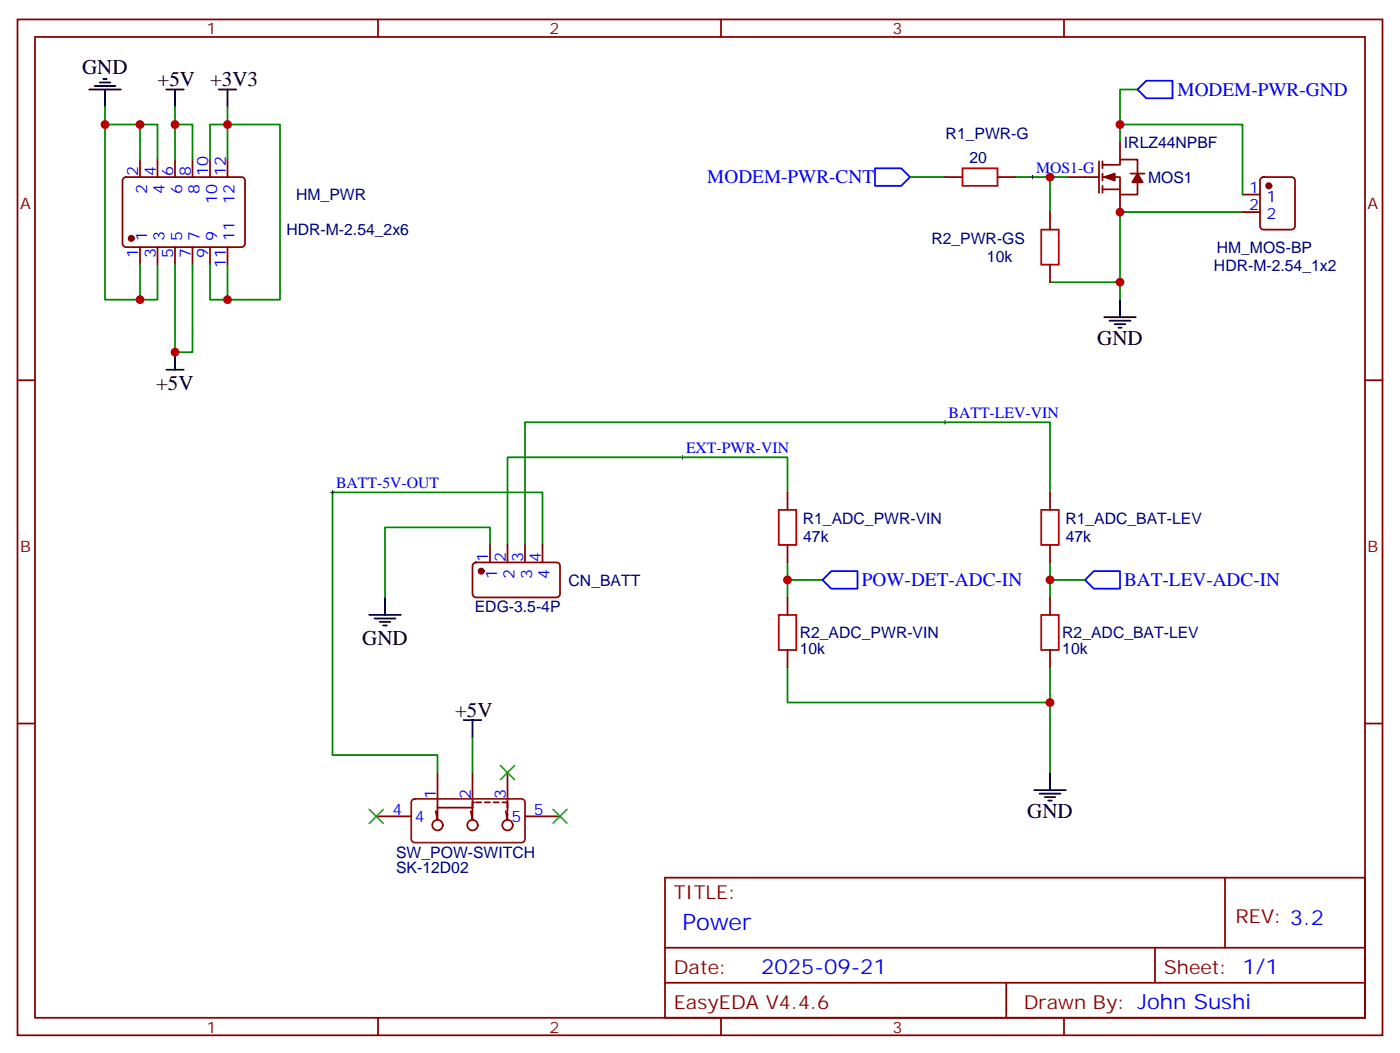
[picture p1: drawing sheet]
<svg xmlns="http://www.w3.org/2000/svg" width="282mm" height="212mm" viewBox="0 0 282 212" stroke-linecap="round" stroke-linejoin="round" font-family="sans-serif">
<g fill="none" stroke="#870000" stroke-width=".35">
<path d="M3.5 3.9h275.2v204.6h-275.2zM7.1 7.4h268.1v197.6h-268.1zM76.2 3.9v3.5M145.3 3.9v3.5M214.5 3.9v3.5M24.9 35.9l.5-.2h23.3a.71 .71 0 0 1 .7 .7v12.7a.76 .76 0 0 1-.7 .7h-23.3a.76 .76 0 0 1-.7-.7v-12.7zM28.2 32.1v3.6M31.7 32.1v3.6M35.3 32.1v3.6M38.8 32.1v3.6M42.3 32.1v3.6M45.9 32.1v3.6"/>
<path d="M190.5 35.7h3.5M201.1 35.7h3.5M215.2 35.7h6.3M221.5 32.5v6.3M222.2 33.2h3.6v-1.1h3.5v2.9M222.2 35.7h3.6v3.5h3.5v-2.5M222.2 38.1h3.6M222.2 32.5v1.4M222.2 35v1.4M222.2 37.4v1.4M225.8 28.6v3.5M225.8 39.2v3.5"/>
<path d="M227.9 35h2.8M250.5 39.2h3.5M254.2 35.9l.5-.2h5.6a.71 .71 0 0 1 .8 .7v9.1a.76 .76 0 0 1-.8 .7h-5.6a.76 .76 0 0 1-.7-.7v-9.1zM28.2 49.8v3.5M31.7 49.8v3.5M35.3 49.8v3.5M38.8 49.8v3.5M42.3 49.8v3.5M45.9 49.8v3.5M211.7 42.7v3.5M211.7 53.3v3.5M250.5 42.7h3.5"/>
<path d="M3.5 76.6h3.6M275.2 76.6h3.5M158.7 99.2v3.5M211.7 99.2v3.5M95.5 113.5l.5-.2h16.2a.71 .71 0 0 1 .7 .7v5.6a.76 .76 0 0 1-.7 .7h-16.2a.76 .76 0 0 1-.8-.7v-5.6zM98.8 109.7v3.6M102.3 109.7v3.6M105.8 109.7v3.6M109.4 109.7v3.6M158.7 109.7v3.6M211.7 109.7v3.6M158.7 120.3v3.6"/>
<path d="M158.7 130.9v3.5M211.7 120.3v3.6M211.7 130.9v3.5M3.5 145.7h3.6M88.2 155.6v7.1M95.2 155.6v7.1v-1.1h.4M102.3 155.6v7.8M275.2 145.7h3.5M75.8 164.4h7.1M88.2 162.7v2.4l-.4-1.7M88.2 162.7h7v2.4l-.3-1.7M96 161.6h1"/>
<path d="M97.7 161.6h1.1M99.5 161.6h1M101.2 161.6h1.1v1.1M102 163.4l.3 1.7v-.3M102.3 163.7v.7M105.8 164.4h7.1M134.1 176.8h141.1v28.2h-141.1zM246.9 176.8v14.1M134.1 190.9h141.1M134.1 197.9h141.1M202.8 197.9v7.1M232.8 190.9v7"/>
<path d="M76.2 205v3.5M145.3 205v3.5M214.5 205v3.5"/>
<circle cx="88.2" cy="166.2" r="1.06"/>
<circle cx="95.2" cy="166.2" r="1.06"/>
<circle cx="102.3" cy="166.2" r="1.06"/>
</g>
<g fill="none" stroke="#000" stroke-width=".35">
<path d="M18 18h6.3M19 17.3h4.3M20.1 16.6h2.1M20.8 15.9h.7M21.2 18v3.6M33.5 18h3.5M35.3 18v3.6M44.1 18h3.5M45.9 18v3.6M33.5 74.5h3.5M35.3 70.9v3.6M222.6 63.9h6.4"/>
<path d="M223.7 64.6h4.2M224.7 65.3h2.1M225.4 66h.7M225.8 60.4v3.5M74.4 123.9h6.4M75.5 124.6h4.2M76.6 125.3h2.1M77.3 126h.7M77.6 120.3v3.6M93.5 145h3.5M95.2 145v3.6M208.5 159.1h6.3"/>
<path d="M209.5 159.8h4.3M211.7 155.6v3.5M210.6 160.5h2.1M211.3 161.3h.7"/>
</g>
<g fill="none" stroke="#008700" stroke-width=".35">
<path d="M229.3 18h-3.5v10.6M21.2 21.6v3.5h7v7M21.2 25.1v35.3h7v-7.1M28.2 25.1h3.5v7M35.3 25.1h3.5v7M35.3 21.6v10.5M42.3 32.1v-7h3.6v7M45.9 21.6v3.5h10.5v35.3h-10.5M183.4 35.7h7.1M204.6 35.7h10.6M211.7 35.7v7M225.8 25.1h24.7v14.1"/>
<path d="M31.7 53.3v7.1h-3.5M35.3 53.3v17.6h3.5v-17.6M42.3 53.3v7.1h3.6v-7.1M211.7 56.8h14.1M250.5 42.7h-24.7v17.7M158.7 99.2v-7.1h-56.4v17.6M211.7 99.2v-14.1h-105.9v24.6M98.8 109.7v-3.5h-21.2v14.1M109.4 109.7v-10.5h-42.4v52.9h21.2v3.5M158.7 113.3v3.5M165.8 116.8h-7.1v3.5M211.7 113.3v3.5"/>
<path d="M218.7 116.8h-7v3.5M158.7 134.4v7.1h53v-7.1M95.2 148.6v7M211.7 141.5v14.1"/>
</g>
<path d="M207.8 35.7h.7M208.1 35.3v.7M66.7 99.2h.7M67 98.8v.7M137.2 92.1h.7M137.6 91.8v.7M190.1 85.1h.8M190.5 84.7v.7" fill="none" stroke="#000" stroke-width=".2"/>
<path d="M231.1 16.3h5.3v3.5h-5.3l-1.8-1.8zM176.4 33.9h5.3l1.7 1.8-1.7 1.7h-5.3zM165.8 116.8l1.8-1.8h5.3v3.6h-5.3zM218.7 116.8l1.8-1.8h5.3v3.6h-5.3z" fill="none" stroke="#00f" stroke-width=".35"/>
<g fill="#870000" stroke="#870000" stroke-width=".35">
<path d="M222.6 35.7l2.1-.7v1.4z"/>
<path d="M229.3 35l1.1 1.7h-2.2z"/>
<circle cx="26.5" cy="48" r=".53"/>
<circle cx="255.8" cy="37.4" r=".53"/>
<circle cx="97" cy="115" r=".53"/>
</g>
<path d="M83.1 161.1l.5-.2h21.5a.71 .71 0 0 1 .7 .7v7.4a.76 .76 0 0 1-.7 .7h-21.5a.76 .76 0 0 1-.7-.7v-7.4z" fill="none" stroke="#630" stroke-width=".35"/>
<path d="M100.9 154.2l2.8 2.8M103.7 154.2l-2.8 2.8M74.4 163l2.9 2.8M77.3 163l-2.9 2.8M111.5 163l2.8 2.8M114.3 163l-2.8 2.8" fill="none" stroke="#3c3" stroke-width=".35"/>
<path d="M194 33.9h7.1v3.5h-7.1zM209.9 46.2h3.5v7.1h-3.5zM157 102.7h3.5v7h-3.5zM209.9 102.7h3.5v7h-3.5zM157 123.9h3.5v7h-3.5zM209.9 123.9h3.5v7h-3.5z" fill="none" stroke="#a10000" stroke-width=".35"/>
<g fill="#c00">
<circle cx="158.8" cy="116.8" r=".88"/>
<circle cx="211.7" cy="116.8" r=".88"/>
<circle cx="211.7" cy="35.7" r=".88"/>
<circle cx="225.8" cy="56.8" r=".88"/>
<circle cx="21.2" cy="25.1" r=".88"/>
<circle cx="28.2" cy="25.1" r=".88"/>
<circle cx="28.2" cy="60.4" r=".88"/>
<circle cx="35.3" cy="25.1" r=".88"/>
<circle cx="35.3" cy="70.9" r=".88"/>
<circle cx="45.9" cy="25.1" r=".88"/>
<circle cx="45.9" cy="60.4" r=".88"/>
<circle cx="225.8" cy="25.1" r=".88"/>
<circle cx="225.8" cy="42.7" r=".88"/>
<circle cx="211.7" cy="141.5" r=".88"/>
</g>
<text font-size="4.6" fill="#00f" x="137.6" y="187.4">Power</text>
<g font-size="4.2">
<text x="16.6" y="14.9">GND</text>
<text x="31.7" y="17.3">+5V</text>
<text x="42.3" y="17.3">+3V3</text>
<text x="221.2" y="69.5">GND</text>
<text x="31.5" y="78.5">+5V</text>
<text x="73" y="130">GND</text>
<text x="91.7" y="144.3">+5V</text>
<text x="207.1" y="164.8">GND</text>
</g>
<text font-size="4.2" fill="#00f" x="153.5" y="196.2">2025-09-21</text>
<g font-size="3.9" fill="#00f">
<text x="237.4" y="19.3">MODEM-PWR-GND</text>
<text x="142.6" y="36.9">MODEM-PWR-CNT</text>
<text x="173.7" y="118.1">POW-DET-ADC-IN</text>
<text x="226.6" y="118.1">BAT-LEV-ADC-IN</text>
</g>
<g font-size="3.9" fill="#800">
<text x="135.8" y="181">TITLE:</text>
<text x="249.1" y="185.9">REV: 3.2</text>
<text x="135.8" y="196.2">Date:</text>
<text x="234.6" y="196.2">Sheet: 1/1</text>
<text x="135.8" y="203.2">EasyEDA V4.4.6</text>
<text x="206.4" y="203.2">Drawn By: John Sushi</text>
</g>
<g font-size="3.2" fill="#800">
<text x="41.6" y="6.9">1</text>
<text x="110.8" y="6.9">2</text>
<text x="179.9" y="6.9">3</text>
<text x="4.1" y="42">A</text>
<text x="275.7" y="42">A</text>
<text x="4.1" y="111.2">B</text>
<text x="275.7" y="111.2">B</text>
<text x="41.6" y="208">1</text>
<text x="110.8" y="208">2</text>
<text x="179.9" y="208">3</text>
</g>
<g font-size="3.2" fill="#000080">
<text x="190.6" y="28">R1_PWR-G</text>
<text x="226.6" y="29.8">IRLZ44NPBF</text>
<text x="195.5" y="32.8">20</text>
<text x="59.7" y="40.3">HM_PWR</text>
<text x="231.4" y="36.9">MOS1</text>
<text x="57.7" y="47.4">HDR-M-2.54_2x6</text>
<text x="187.8" y="49.2">R2_PWR-GS</text>
<text x="199" y="52.8">10k</text>
<text x="245.3" y="51">HM_MOS-BP</text>
<text x="244.7" y="54.5">HDR-M-2.54_1x2</text>
<text x="161.8" y="105.6">R1_ADC_PWR-VIN</text>
<text x="214.8" y="105.6">R1_ADC_BAT-LEV</text>
<text x="161.9" y="109.1">47k</text>
<text x="214.8" y="109.1">47k</text>
<text x="114.6" y="118">CN_BATT</text>
<text x="95.7" y="123.4">EDG-3.5-4P</text>
<text x="161.2" y="131.7">10k</text>
<text x="161.2" y="128.5">R2_ADC_PWR-VIN</text>
<text x="214.1" y="131.7">10k</text>
<text x="214.1" y="128.5">R2_ADC_BAT-LEV</text>
<text x="79.9" y="172.7">SW_POW-SWITCH</text>
<text x="79.9" y="175.8">SK-12D02</text>
</g>
<g font-size="3.2" fill="#00f">
<text x="27.9" y="35.5" transform="rotate(-90 27.9 35.5)">2</text>
<text x="31.4" y="35.5" transform="rotate(-90 31.4 35.5)">4</text>
<text x="34.9" y="35.5" transform="rotate(-90 34.9 35.5)">6</text>
<text x="38.5" y="35.5" transform="rotate(-90 38.5 35.5)">8</text>
<text x="42" y="35.5" transform="rotate(-90 42 35.5)">10</text>
<text x="45.5" y="35.5" transform="rotate(-90 45.5 35.5)">12</text>
<text x="208.8" y="34.8">MOS1-G</text>
<text x="29.6" y="39" transform="rotate(-90 29.6 39)">2</text>
<text x="33.2" y="39" transform="rotate(-90 33.2 39)">4</text>
<text x="36.7" y="39" transform="rotate(-90 36.7 39)">6</text>
<text x="40.2" y="39" transform="rotate(-90 40.2 39)">8</text>
<text x="43.7" y="41" transform="rotate(-90 43.7 41)">10</text>
<text x="47.3" y="41" transform="rotate(-90 47.3 41)">12</text>
<text x="251.8" y="38.8">1</text>
<text x="255.3" y="40.6">1</text>
<text x="251.8" y="42.4">2</text>
<text x="255.3" y="44.1">2</text>
<text x="27.9" y="52" transform="rotate(-90 27.9 52)">1</text>
<text x="29.6" y="48.5" transform="rotate(-90 29.6 48.5)">1</text>
<text x="31.4" y="52" transform="rotate(-90 31.4 52)">3</text>
<text x="33.2" y="48.5" transform="rotate(-90 33.2 48.5)">3</text>
<text x="34.9" y="52" transform="rotate(-90 34.9 52)">5</text>
<text x="36.7" y="48.5" transform="rotate(-90 36.7 48.5)">5</text>
<text x="38.5" y="52" transform="rotate(-90 38.5 52)">7</text>
<text x="40.2" y="48.5" transform="rotate(-90 40.2 48.5)">7</text>
<text x="42" y="52" transform="rotate(-90 42 52)">9</text>
<text x="43.7" y="48.5" transform="rotate(-90 43.7 48.5)">9</text>
<text x="45.5" y="54" transform="rotate(-90 45.5 54)">11</text>
<text x="47.3" y="48.5" transform="rotate(-90 47.3 48.5)">11</text>
<text x="191.2" y="84.2">BATT-LEV-VIN</text>
<text x="138.3" y="91.2">EXT-PWR-VIN</text>
<text x="67.7" y="98.3">BATT-5V-OUT</text>
<text x="98.4" y="113.1" transform="rotate(-90 98.4 113.1)">1</text>
<text x="102" y="113.1" transform="rotate(-90 102 113.1)">2</text>
<text x="105.5" y="113.1" transform="rotate(-90 105.5 113.1)">3</text>
<text x="109" y="113.1" transform="rotate(-90 109 113.1)">4</text>
<text x="100.2" y="116.6" transform="rotate(-90 100.2 116.6)">1</text>
<text x="103.7" y="116.6" transform="rotate(-90 103.7 116.6)">2</text>
<text x="107.2" y="116.6" transform="rotate(-90 107.2 116.6)">3</text>
<text x="110.8" y="116.6" transform="rotate(-90 110.8 116.6)">4</text>
<text x="87.8" y="160.9" transform="rotate(-90 87.8 160.9)">1</text>
<text x="94.9" y="160.9" transform="rotate(-90 94.9 160.9)">2</text>
<text x="102" y="160.9" transform="rotate(-90 102 160.9)">3</text>
<text x="79.1" y="164.1">4</text>
<text x="83.6" y="165.5">4</text>
<text x="103.1" y="165.5">5</text>
<text x="107.6" y="164.1">5</text>
</g>
</svg>
